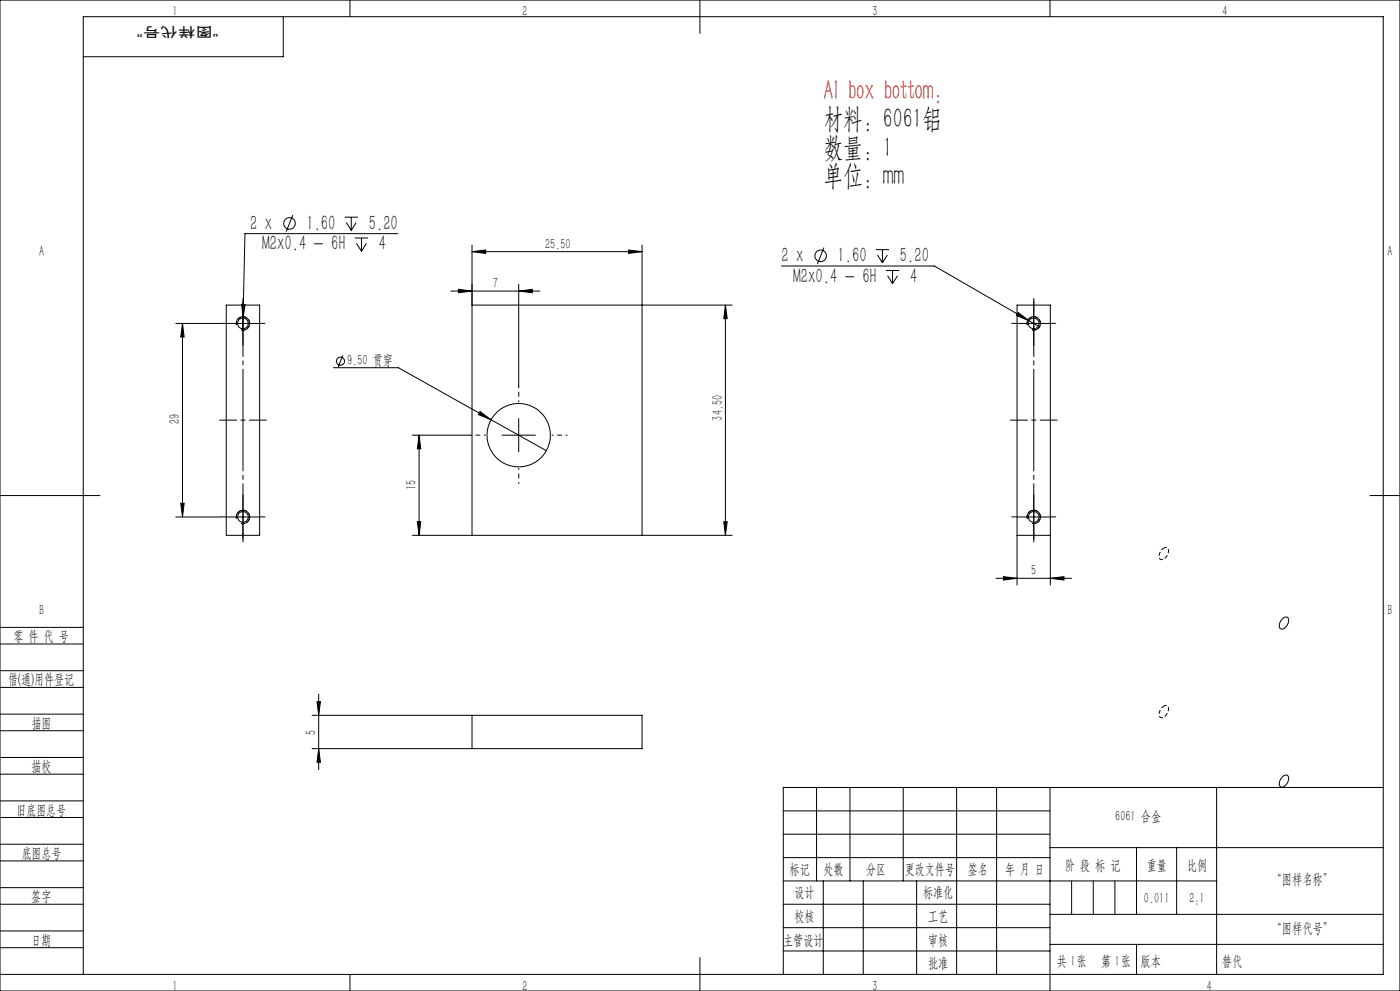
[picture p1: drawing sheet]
<svg xmlns="http://www.w3.org/2000/svg" width="420mm" height="297mm" viewBox="0 0 420 297" stroke-linecap="round" stroke-linejoin="round" font-family="sans-serif">
<g fill="none" stroke="#000" stroke-width=".3">
<path d="M0 0h420v297h-420zM85 5v12h-60M105 0v5M210 0v10M315 0v5M87.8 64.5l-1.9 4.9M103.4 65.1h4M103.9 66.7l1.5 2.4M105.4 65.1v4M106.4 71.3h4M106.9 66.7l-1.5 2.4M106.9 72.9l1.5 2.4"/>
<path d="M108.4 71.3v4M109.9 72.9l-1.5 2.4M119.4 70h-45.9l-.7 28.5M141.6 75.4l4.1-.5v1zM141.6 73.4v87M141.6 75.4h51M188.5 74.9l4.1 .5-4.1 .5zM192.6 73.4v87M234.4 79.7h45.9l28.4 16.4M247.2 74.2l-2 4.9M262.7 74.8h4M263.2 76.4l1.5 2.4"/>
<path d="M264.7 74.8v4M266.2 76.4l-1.5 2.4M52.7 96.9h13.6M54.8 96.9l.4 4.1h-1zM54.8 96.9v58M67.9 91.4h10v69h-10zM67.9 96.9h10M70.9 97.4a1.99 1.99 0 0 1 1.8-2.5 1.99 1.99 0 0 1 2.2 2.2 1.99 1.99 0 0 1-2.5 1.7M72.5 91.2l1 .1-.6 4zM72.9 91.9v10M135.3 87.2h26.7M137.5 86.7l4.1 .5-4.1 .5z"/>
<path d="M155.6 87.2l4.1-.5v1zM155.6 85.2v30.7M217.6 91.4v69M217.6 91.4l.6 4.1h-1.1zM219.6 91.4h-78M265.8 81.1h4M266.3 82.7l1.5 2.3M267.8 81.1v3.9M269.3 82.7l-1.5 2.3M305.1 96.9h10M305.4 93.7l3.3 2.4-3.8-1.6zM308.2 97.4a1.99 1.99 0 0 1 1.7-2.5 1.99 1.99 0 0 1 2.2 2.2 1.99 1.99 0 0 1-2.5 1.7"/>
<path d="M308.7 96.1l2.8 1.6M310.1 91.9v10M100 110.2h19.5l44.4 24.9M102.8 106.5l-1.3 3.5M123.7 130.4h17.4M125.7 130.4v30M125.7 130.4l.5 4.1h-1zM144 123.3l3.3 2.5-3.8-1.6zM150.6 130.4h10M155.6 125.4v10M0 148.5h30M52.7 154.9h13.6"/>
<path d="M54.2 150.8h1l-.4 4.1zM67.9 154.9h10M70.9 155.4a2 2 0 0 1 1.8-2.4 2 2 0 0 1 2.2 2.1 2 2 0 0 1-2.5 1.8M72.9 149.9v10M125.2 156.3h1l-.5 4.1zM217.1 156.3h1.1l-.6 4.1zM305.1 154.9h10M308.2 155.4a2 2 0 0 1 1.8-2.4 2 2 0 0 1 2.1 2.1 2 2 0 0 1-2.5 1.8M310.1 149.9v10M411 148.5h9M123.7 160.4h95.9M298.8 173.3h22.7"/>
<path d="M301 172.8l4.1 .5-4.1 .5zM305.1 175.3v-83.9h10v83.9M305.1 160.4h10M315.1 173.3l4.1-.5v1zM0 193h25M0 188h25M384.8 185.4a1.04 1.04 0 0 1 1.4-.4 1.04 1.04 0 0 1 .3 1.5 2.01 2.01 0 0 1-2.4 1.9 2.35 2.35 0 0 1 .7-3zM0 206h25M0 201h25M0 219h25M0 214h25M93.6 214.4h99v10h-99"/>
<path d="M95.1 210.3h1l-.5 4.1zM95.6 208v22.7M141.6 214.4v10M0 232h25M0 227h25M95.6 224.4l.5 4.1h-1zM245 236v28M255 236v28M271 236v28M287 236v56M299 236v56M315 236v61"/>
<path d="M365 236v56M384.6 232.9a1.06 1.06 0 0 1 1.5-.6 1.06 1.06 0 0 1 .4 1.6 2.01 2.01 0 0 1-2.4 1.8 2.32 2.32 0 0 1 .5-2.8zM415 236h-180v56M0 245h25M0 240h25M0 258h25M0 253h25M235 257h80M235 243h80M235 250h80M315 254h100M341 254v20"/>
<path d="M353 254v20M0 271h25M0 266h25M0 279h25M235 271h80M235 264h130M235 278h80M247 264v28M259 264v28M275 264v28M315 274h100M0 284h25"/>
<path d="M0 292h415v-287h-390v287M105 292v5M210 287v10M235 285h80M315 283h100"/>
<circle cx="86.8" cy="67" r="1.73"/>
<circle cx="246.2" cy="76.7" r="1.73"/>
<circle cx="72.9" cy="96.9" r="1.59"/>
<circle cx="310.1" cy="96.9" r="1.6"/>
<circle cx="102.2" cy="108.2" r="1.21"/>
<circle cx="155.6" cy="130.4" r="9.5"/>
<circle cx="72.9" cy="154.9" r="1.59"/>
<circle cx="310.1" cy="154.9" r="1.6"/>
</g>
<path d="M72.4 98.8a2 2 0 0 0 2.5-1.7 2 2 0 0 0-2.2-2.2 2 2 0 0 0-1.7 2.5M309.6 98.8a2 2 0 0 0 2.5-1.7 2 2 0 0 0-2.1-2.2 2 2 0 0 0-1.8 2.5M72.4 156.8a2 2 0 0 0 2.5-1.7 2 2 0 0 0-2.2-2.2 2 2 0 0 0-1.7 2.5M309.6 156.8a2 2 0 0 0 2.5-1.7 2 2 0 0 0-2.1-2.2 2 2 0 0 0-1.8 2.5" fill="none" stroke="#000" stroke-width=".3" stroke-dasharray="1.3 .6" stroke-dashoffset=".2" stroke-linecap="butt"/>
<path d="M349.1 164.3a2.44 2.44 0 0 0-1 3.3 2.38 2.38 0 0 0 2.4-2.8l-.4-.7-1 .2M349.1 211.6a2.44 2.44 0 0 0-1 3.4 2.38 2.38 0 0 0 2.4-2.8l-.4-.7-1 .1" fill="none" stroke="#000" stroke-width=".3" stroke-dasharray="1.3 .6" stroke-dashoffset=".4" stroke-linecap="butt"/>
<path d="M145.6 130.4h-4.5M155.6 120.4v-4.5M165.6 130.4h4.5M155.6 140.4v4.5" fill="none" stroke="#000" stroke-width=".3" stroke-dasharray="30.5 1.3 1.3 1.3" stroke-dashoffset="30.1"/>
<path d="M65.9 125.9h14M317.1 125.9h-14" fill="none" stroke="#000" stroke-width=".3" stroke-dasharray="30.5 1.3 1.3 1.3" stroke-dashoffset="25.4"/>
<path d="M310.1 89.4v73M72.9 162.4v-73" fill="none" stroke="#000" stroke-width=".3" stroke-dasharray="30.5 1.3 1.3 1.3" stroke-dashoffset="13"/>
<path d="M321.5 264v10M328 264v10M334.5 264v10M341 283v9" fill="none" stroke="#0a0605" stroke-width=".3"/>
<g fill="none" stroke="#000" stroke-width=".3" stroke-dasharray="30.5 1.3 1.3 1.3">
<path d="M67.9 96.9h-1.6M72.9 91.9v-1.6M77.9 96.9h1.6M305.1 96.9h-1.6M310.1 91.9v-1.6M315.1 96.9h1.6M72.9 101.9v1.6M310.1 101.9v1.6M67.9 154.9h-1.6M72.9 149.9v-1.6M72.9 159.9v1.6M77.9 154.9h1.6"/>
<path d="M305.1 154.9h-1.6M310.1 149.9v-1.6M310.1 159.9v1.6M315.1 154.9h1.6"/>
</g>
<g fill="#000">
<path d="M141.6 75.4l4.1-.5v1zM188.5 74.9l4.1 .5-4.1 .5z"/>
<path d="M72.5 91.2l.4 4.1 .6-4zM305.4 93.7l-.5 .8 3.8 1.6z"/>
<path d="M155.6 87.2l4.1-.5v1zM137.5 86.7l4.1 .5-4.1 .5z"/>
<path d="M217.6 91.4l.6 4.1h-1.1zM217.1 156.3h1.1l-.6 4.1zM125.7 130.4l.5 4.1h-1zM125.2 156.3h1l-.5 4.1zM54.8 96.9l.4 4.1h-1zM54.2 150.8h1l-.4 4.1zM95.1 210.3h1l-.5 4.1zM95.6 224.4l.5 4.1h-1z"/>
<path d="M144 123.3l-.5 .9 3.8 1.6zM301 172.8l4.1 .5-4.1 .5zM315.1 173.3l4.1-.5v1z"/>
</g>
<text font-size="8.5" fill="#f00" x="247.1" y="30">Al box bottom:</text>
<g font-size="8.5">
<text x="247.1" y="38.5">材料：6061铝</text>
<text x="247.1" y="47">数量：1</text>
<text x="247.1" y="55.4">单位：mm</text>
</g>
<g font-size="6.3">
<text x="75.1" y="68.8">2 x</text>
<text x="91.9" y="68.8">1.60</text>
<text x="110.6" y="68.8">5.20</text>
<text x="78.6" y="75.1">M2x0.4 - 6H</text>
<text x="113.7" y="75.1">4</text>
<text x="234.4" y="78.5">2 x</text>
<text x="251.3" y="78.5">1.60</text>
<text x="270" y="78.5">5.20</text>
<text x="238" y="84.8">M2x0.4 - 6H</text>
<text x="273" y="84.8">4</text>
</g>
<g font-size="4.4">
<text x="51.8" y="4.9">1</text>
<text x="156.8" y="4.9">2</text>
<text x="261.8" y="4.9">3</text>
<text x="366.7" y="4.9">4</text>
<text x="11.8" y="76.6">A</text>
<text x="163.5" y="74.5">25.50</text>
<text x="416.2" y="76.6">A</text>
<text x="147.9" y="86.3">7</text>
<text x="104.2" y="109.5">9.50 贯穿</text>
<text x="53.9" y="127.1" transform="rotate(-90 53.9 127.1)">29</text>
<text x="216.8" y="126" transform="rotate(-90 216.8 126)">34.50</text>
<text x="124.9" y="146.9" transform="rotate(-90 124.9 146.9)">15</text>
<text x="309.4" y="172.4">5</text>
<text x="11.8" y="184.4">B</text>
<text x="416.3" y="184.4">B</text>
<text x="4" y="192">零 件 代 号</text>
<text x="2.5" y="205.1">借(通)用件登记</text>
<text x="9.5" y="218.1">描图</text>
<text x="94.8" y="220.2" transform="rotate(-90 94.8 220.2)">5</text>
<text x="9.5" y="231.1">描校</text>
<text x="5" y="244.2">旧底图总号</text>
<text x="334.6" y="246.2">6061 合金</text>
<text x="6.5" y="257.2">底图总号</text>
<text x="236.9" y="261.9">标记</text>
<text x="247.1" y="261.9">处数</text>
<text x="259.9" y="261.9">分区</text>
<text x="271.5" y="261.9">更改文件号</text>
<text x="290.4" y="261.9">签名</text>
<text x="301.5" y="261.9">年 月 日</text>
<text x="319.5" y="260.6">阶 段 标 记</text>
<text x="344" y="260.6">重量</text>
<text x="356.1" y="260.6">比例</text>
<text x="238.3" y="268.9">设计</text>
<text x="276.9" y="268.9">标准化</text>
<text x="381.5" y="264.8">“图样名称”</text>
<text x="9.4" y="270.1">签字</text>
<text x="343.2" y="270.7">0.011</text>
<text x="356.8" y="270.7">2:1</text>
<text x="238.3" y="276.1">校核</text>
<text x="278.4" y="276">工艺</text>
<text x="381.5" y="279.6">“图样代号”</text>
<text x="9.4" y="283.2">日期</text>
<text x="234.9" y="283.3">主管设计</text>
<text x="278.4" y="283.3">审核</text>
<text x="278.4" y="290.2">批准</text>
<text x="317.1" y="289.4">共 张</text>
<text x="321.1" y="289.4">1</text>
<text x="330.3" y="289.4">第 张</text>
<text x="334.5" y="289.4">1</text>
<text x="342.1" y="289.4">版本</text>
<text x="51.8" y="296.9">1</text>
<text x="156.8" y="296.9">2</text>
<text x="261.8" y="296.9">3</text>
<text x="362.1" y="296.9">4</text>
</g>
<text font-size="4.4" fill="#0a0605" x="366.6" y="289.4">替代</text>
<text font-size="4.1" fill="#0a0605" x="65.6" y="8" transform="rotate(-180 65.6 8)">“图样代号”</text>
</svg>
